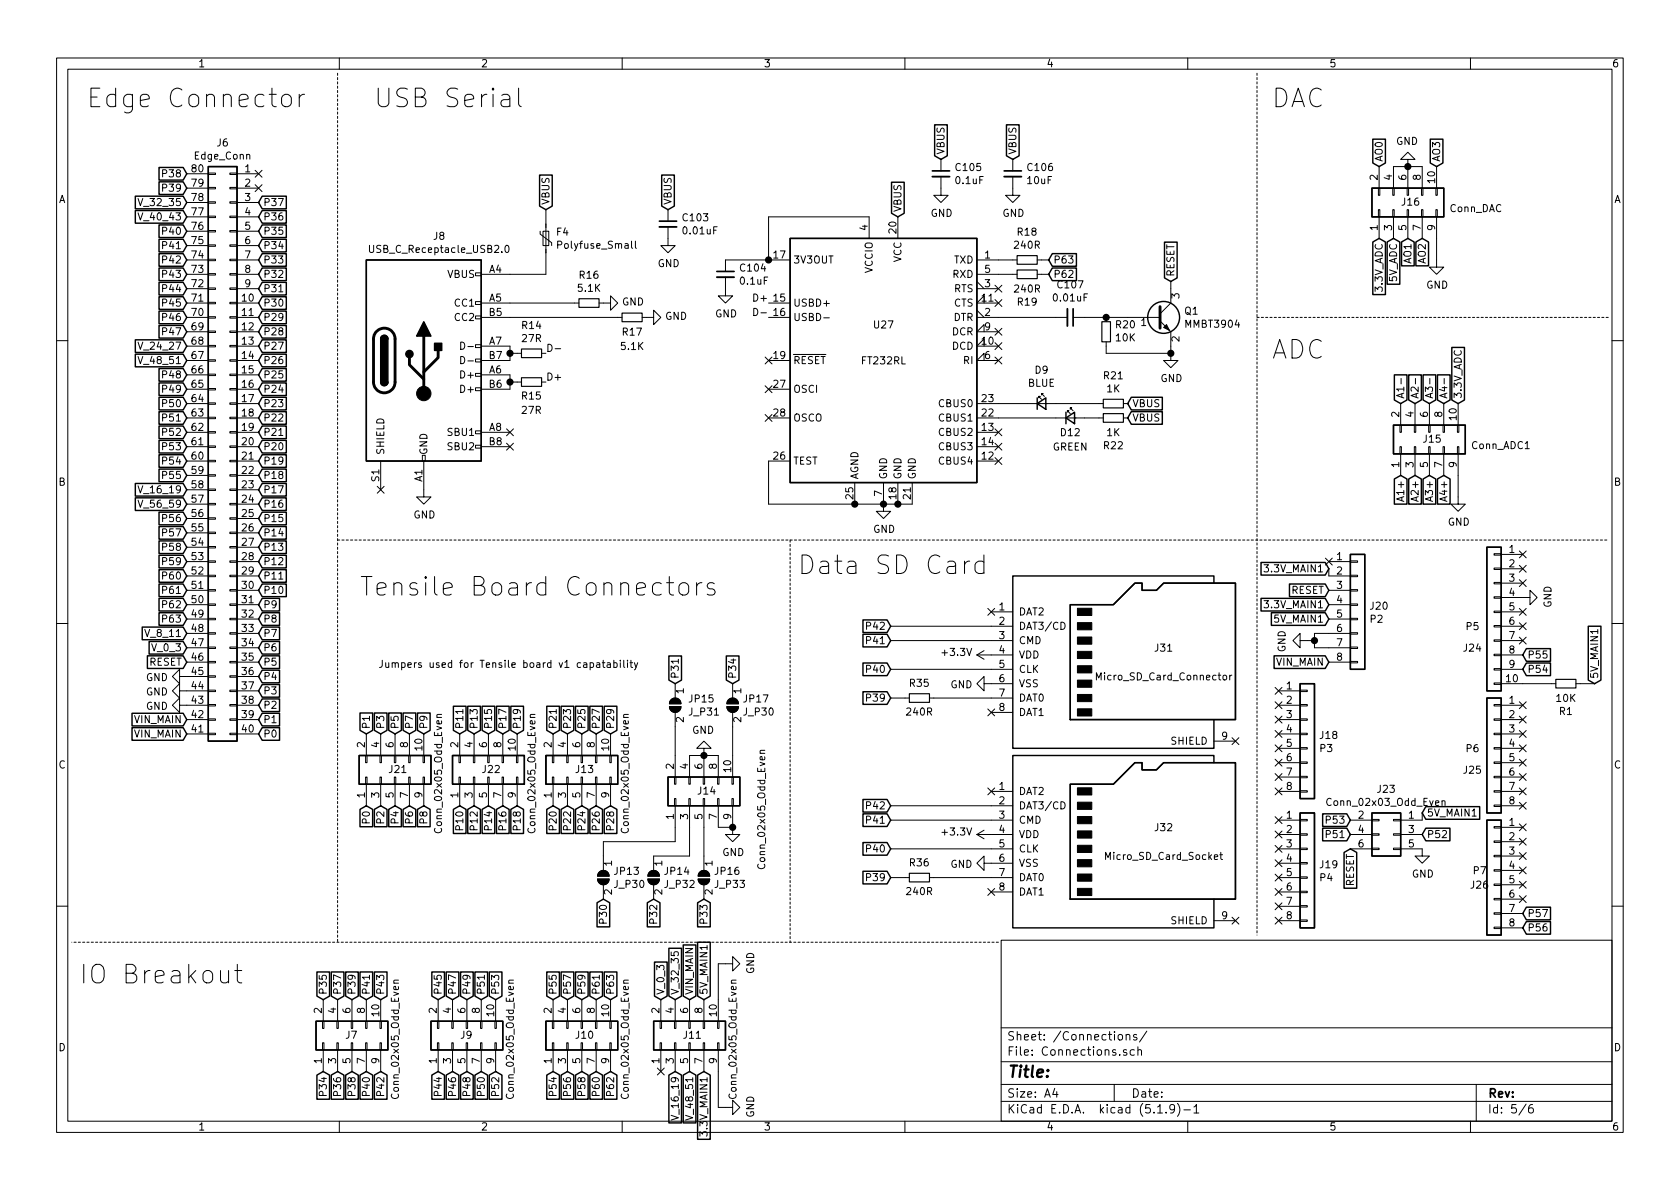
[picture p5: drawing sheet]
EESchema Schematic File Version 4
EELAYER 30 0
EELAYER END
$Descr A4 11693 8268
encoding utf-8
Sheet 5 6
Title ""
Date ""
Rev ""
Comp ""
Comment1 ""
Comment2 ""
Comment3 ""
Comment4 ""
$EndDescr
Text Notes 2600 750  0    129  ~ 0
USB Serial
Text Notes 550  6850 0    129  ~ 0
IO Breakout
Text GLabel 7050 1100 1    50   Input ~ 0
VBUS
$Comp
L power:GND #PWR?
U 1 1
P 7050 1300
AR Path="/60B76FA1/60B441E8" Ref="#PWR?"  Part="1" 
AR Path="/60BD9EA1/60B441E8" Ref="#PWR0149"  Part="1" 
F 0 "#PWR0149" H 7050 1050 50  0001 C CNN
F 1 "GND" H 7055 1127 50  0000 C CNN
F 2 "" H 7050 1300 50  0001 C CNN
F 3 "" H 7050 1300 50  0001 C CNN
	1    7050 1300
	1    0    0    -1  
$EndComp
$Comp
L Device:C_Small C?
U 1 1
P 7050 1200
AR Path="/60B76FA1/60B441E2" Ref="C?"  Part="1" 
AR Path="/60BD9EA1/60B441E2" Ref="C106"  Part="1" 
F 0 "C106" H 7142 1246 50  0000 L CNN
F 1 "10uF" H 7142 1155 50  0000 L CNN
F 2 "Capacitor_SMD:C_0603_1608Metric" H 7050 1200 50  0001 C CNN
F 3 "~" H 7050 1200 50  0001 C CNN
	1    7050 1200
	1    0    0    -1  
$EndComp
Text GLabel 6550 1100 1    50   Input ~ 0
VBUS
$Comp
L power:GND #PWR?
U 1 1
P 6550 1300
AR Path="/60B76FA1/60B441DB" Ref="#PWR?"  Part="1" 
AR Path="/60BD9EA1/60B441DB" Ref="#PWR0150"  Part="1" 
F 0 "#PWR0150" H 6550 1050 50  0001 C CNN
F 1 "GND" H 6555 1127 50  0000 C CNN
F 2 "" H 6550 1300 50  0001 C CNN
F 3 "" H 6550 1300 50  0001 C CNN
	1    6550 1300
	1    0    0    -1  
$EndComp
$Comp
L Device:C_Small C?
U 1 1
P 6550 1200
AR Path="/60B76FA1/60B441D5" Ref="C?"  Part="1" 
AR Path="/60BD9EA1/60B441D5" Ref="C105"  Part="1" 
F 0 "C105" H 6642 1246 50  0000 L CNN
F 1 "0.1uF" H 6642 1155 50  0000 L CNN
F 2 "Capacitor_SMD:C_0603_1608Metric" H 6550 1200 50  0001 C CNN
F 3 "~" H 6550 1200 50  0001 C CNN
	1    6550 1200
	1    0    0    -1  
$EndComp
Wire Wire Line
	7250 1900 7300 1900
Wire Wire Line
	7250 1800 7300 1800
$Comp
L Device:R_Small R?
U 1 1
P 3700 2650
AR Path="/60B76FA1/60B441CB" Ref="R?"  Part="1" 
AR Path="/60BD9EA1/60B441CB" Ref="R15"  Part="1" 
F 0 "R15" V 3600 2650 50  0000 C CNN
F 1 "27R" V 3500 2650 50  0000 C CNN
F 2 "Resistor_SMD:R_0603_1608Metric" H 3700 2650 50  0001 C CNN
F 3 "~" H 3700 2650 50  0001 C CNN
	1    3700 2650
	0    -1   -1   0   
$EndComp
$Comp
L Device:R_Small R?
U 1 1
P 3700 2450
AR Path="/60B76FA1/60B441C5" Ref="R?"  Part="1" 
AR Path="/60BD9EA1/60B441C5" Ref="R14"  Part="1" 
F 0 "R14" V 3504 2450 50  0000 C CNN
F 1 "27R" V 3595 2450 50  0000 C CNN
F 2 "Resistor_SMD:R_0603_1608Metric" H 3700 2450 50  0001 C CNN
F 3 "~" H 3700 2450 50  0001 C CNN
	1    3700 2450
	0    1    1    0   
$EndComp
Connection ~ 8150 2450
Wire Wire Line
	8150 2450 8150 2400
Wire Wire Line
	7700 2450 8150 2450
Wire Wire Line
	7700 2400 7700 2450
Wire Wire Line
	8150 1950 8150 2000
Wire Wire Line
	7350 2200 6950 2200
Connection ~ 7700 2200
Wire Wire Line
	7550 2200 7700 2200
Wire Wire Line
	7700 2200 7850 2200
$Comp
L power:GND #PWR?
U 1 1
P 8150 2450
AR Path="/60B76FA1/60B441B5" Ref="#PWR?"  Part="1" 
AR Path="/60BD9EA1/60B441B5" Ref="#PWR0151"  Part="1" 
F 0 "#PWR0151" H 8150 2200 50  0001 C CNN
F 1 "GND" H 8155 2277 50  0000 C CNN
F 2 "" H 8150 2450 50  0001 C CNN
F 3 "" H 8150 2450 50  0001 C CNN
	1    8150 2450
	1    0    0    -1  
$EndComp
$Comp
L Transistor_BJT:MMBT3904 Q?
U 1 1
P 8050 2200
AR Path="/60B76FA1/60B441AF" Ref="Q?"  Part="1" 
AR Path="/60BD9EA1/60B441AF" Ref="Q1"  Part="1" 
F 0 "Q1" H 8241 2246 50  0000 L CNN
F 1 "MMBT3904" H 8241 2155 50  0000 L CNN
F 2 "Package_TO_SOT_SMD:SOT-23" H 8250 2125 50  0001 L CIN
F 3 "https://www.onsemi.com/pub/Collateral/2N3903-D.PDF" H 8050 2200 50  0001 L CNN
	1    8050 2200
	1    0    0    -1  
$EndComp
$Comp
L Device:R_Small R?
U 1 1
P 7700 2300
AR Path="/60B76FA1/60B441A9" Ref="R?"  Part="1" 
AR Path="/60BD9EA1/60B441A9" Ref="R20"  Part="1" 
F 0 "R20" H 7641 2254 50  0000 R CNN
F 1 "10K" H 7641 2345 50  0000 R CNN
F 2 "Resistor_SMD:R_0603_1608Metric" H 7700 2300 50  0001 C CNN
F 3 "~" H 7700 2300 50  0001 C CNN
	1    7700 2300
	-1   0    0    1   
$EndComp
$Comp
L Device:C_Small C?
U 1 1
P 7450 2200
AR Path="/60B76FA1/60B441A3" Ref="C?"  Part="1" 
AR Path="/60BD9EA1/60B441A3" Ref="C107"  Part="1" 
F 0 "C107" V 7221 2200 50  0000 C CNN
F 1 "0.01uF" V 7312 2200 50  0000 C CNN
F 2 "Capacitor_SMD:C_0603_1608Metric" H 7450 2200 50  0001 C CNN
F 3 "~" H 7450 2200 50  0001 C CNN
	1    7450 2200
	0    1    1    0   
$EndComp
Wire Wire Line
	7050 1900 6950 1900
Wire Wire Line
	7050 1800 6950 1800
$Comp
L Device:R_Small R?
U 1 1
P 7150 1900
AR Path="/60B76FA1/60B4419B" Ref="R?"  Part="1" 
AR Path="/60BD9EA1/60B4419B" Ref="R19"  Part="1" 
F 0 "R19" V 6954 1900 50  0000 C CNN
F 1 "240R" V 7045 1900 50  0000 C CNN
F 2 "Resistor_SMD:R_0603_1608Metric" H 7150 1900 50  0001 C CNN
F 3 "~" H 7150 1900 50  0001 C CNN
	1    7150 1900
	0    1    -1   0   
$EndComp
$Comp
L Device:R_Small R?
U 1 1
P 7150 1800
AR Path="/60B76FA1/60B44195" Ref="R?"  Part="1" 
AR Path="/60BD9EA1/60B44195" Ref="R18"  Part="1" 
F 0 "R18" V 6954 1800 50  0000 C CNN
F 1 "240R" V 7045 1800 50  0000 C CNN
F 2 "Resistor_SMD:R_0603_1608Metric" H 7150 1800 50  0001 C CNN
F 3 "~" H 7150 1800 50  0001 C CNN
	1    7150 1800
	0    -1   1    0   
$EndComp
Wire Wire Line
	7650 2800 7350 2800
Wire Wire Line
	7650 2900 7550 2900
Text GLabel 7850 2800 2    50   Input ~ 0
VBUS
Text GLabel 7850 2900 2    50   Input ~ 0
VBUS
Wire Wire Line
	7350 2900 6950 2900
Wire Wire Line
	7150 2800 6950 2800
$Comp
L Device:R_Small R?
U 1 1
P 7750 2900
AR Path="/60B76FA1/60B44189" Ref="R?"  Part="1" 
AR Path="/60BD9EA1/60B44189" Ref="R22"  Part="1" 
F 0 "R22" V 7554 2900 50  0000 C CNN
F 1 "1K" V 7645 2900 50  0000 C CNN
F 2 "Resistor_SMD:R_0603_1608Metric" H 7750 2900 50  0001 C CNN
F 3 "~" H 7750 2900 50  0001 C CNN
	1    7750 2900
	0    1    -1   0   
$EndComp
$Comp
L Device:R_Small R?
U 1 1
P 7750 2800
AR Path="/60B76FA1/60B44183" Ref="R?"  Part="1" 
AR Path="/60BD9EA1/60B44183" Ref="R21"  Part="1" 
F 0 "R21" V 7554 2800 50  0000 C CNN
F 1 "1K" V 7645 2800 50  0000 C CNN
F 2 "Resistor_SMD:R_0603_1608Metric" H 7750 2800 50  0001 C CNN
F 3 "~" H 7750 2800 50  0001 C CNN
	1    7750 2800
	0    1    1    0   
$EndComp
$Comp
L Device:LED_Small D?
U 1 1
P 7450 2900
AR Path="/60B76FA1/60B4417D" Ref="D?"  Part="1" 
AR Path="/60BD9EA1/60B4417D" Ref="D12"  Part="1" 
F 0 "D12" H 7450 2800 50  0000 C CNN
F 1 "GREEN" H 7450 2700 50  0000 C CNN
F 2 "LED_SMD:LED_0603_1608Metric" V 7450 2900 50  0001 C CNN
F 3 "~" V 7450 2900 50  0001 C CNN
	1    7450 2900
	1    0    0    -1  
$EndComp
$Comp
L Device:LED_Small D?
U 1 1
P 7250 2800
AR Path="/60B76FA1/60B44177" Ref="D?"  Part="1" 
AR Path="/60BD9EA1/60B44177" Ref="D9"  Part="1" 
F 0 "D9" H 7250 3035 50  0000 C CNN
F 1 "BLUE" H 7250 2944 50  0000 C CNN
F 2 "LED_SMD:LED_0603_1608Metric" V 7250 2800 50  0001 C CNN
F 3 "~" V 7250 2800 50  0001 C CNN
	1    7250 2800
	1    0    0    -1  
$EndComp
NoConn ~ 5350 2500
NoConn ~ 5350 2700
NoConn ~ 5350 2900
Connection ~ 5950 3500
Wire Wire Line
	5350 3500 5950 3500
Wire Wire Line
	5350 3200 5350 3500
Wire Wire Line
	5950 3500 6150 3500
Wire Wire Line
	6250 3500 6350 3500
Connection ~ 6250 3500
Wire Wire Line
	6150 3500 6250 3500
Connection ~ 6150 3500
$Comp
L power:GND #PWR?
U 1 1
P 6150 3500
AR Path="/60B76FA1/60B44166" Ref="#PWR?"  Part="1" 
AR Path="/60BD9EA1/60B44166" Ref="#PWR0152"  Part="1" 
F 0 "#PWR0152" H 6150 3250 50  0001 C CNN
F 1 "GND" H 6155 3327 50  0000 C CNN
F 2 "" H 6150 3500 50  0001 C CNN
F 3 "" H 6150 3500 50  0001 C CNN
	1    6150 3500
	1    0    0    -1  
$EndComp
NoConn ~ 6950 3200
NoConn ~ 6950 3100
NoConn ~ 6950 3000
NoConn ~ 6950 2500
NoConn ~ 6950 2400
NoConn ~ 6950 2300
NoConn ~ 6950 2100
NoConn ~ 6950 2000
Text GLabel 4650 1450 1    50   Input ~ 0
VBUS
$Comp
L power:GND #PWR?
U 1 1
P 4650 1650
AR Path="/60B76FA1/60B44157" Ref="#PWR?"  Part="1" 
AR Path="/60BD9EA1/60B44157" Ref="#PWR0153"  Part="1" 
F 0 "#PWR0153" H 4650 1400 50  0001 C CNN
F 1 "GND" H 4655 1477 50  0000 C CNN
F 2 "" H 4650 1650 50  0001 C CNN
F 3 "" H 4650 1650 50  0001 C CNN
	1    4650 1650
	1    0    0    -1  
$EndComp
$Comp
L Device:C_Small C?
U 1 1
P 4650 1550
AR Path="/60B76FA1/60B44151" Ref="C?"  Part="1" 
AR Path="/60BD9EA1/60B44151" Ref="C103"  Part="1" 
F 0 "C103" H 4742 1596 50  0000 L CNN
F 1 "0.01uF" H 4742 1505 50  0000 L CNN
F 2 "Capacitor_SMD:C_0603_1608Metric" H 4650 1550 50  0001 C CNN
F 3 "~" H 4650 1550 50  0001 C CNN
	1    4650 1550
	1    0    0    -1  
$EndComp
Text GLabel 6250 1500 1    50   Input ~ 0
VBUS
Connection ~ 5350 1800
Wire Wire Line
	5350 1500 6050 1500
Wire Wire Line
	5350 1800 5350 1500
Wire Wire Line
	5050 1800 5350 1800
$Comp
L power:GND #PWR?
U 1 1
P 5050 2000
AR Path="/60B76FA1/60B44144" Ref="#PWR?"  Part="1" 
AR Path="/60BD9EA1/60B44144" Ref="#PWR0154"  Part="1" 
F 0 "#PWR0154" H 5050 1750 50  0001 C CNN
F 1 "GND" H 5055 1827 50  0000 C CNN
F 2 "" H 5050 2000 50  0001 C CNN
F 3 "" H 5050 2000 50  0001 C CNN
	1    5050 2000
	1    0    0    -1  
$EndComp
$Comp
L Device:C_Small C?
U 1 1
P 5050 1900
AR Path="/60B76FA1/60B4413E" Ref="C?"  Part="1" 
AR Path="/60BD9EA1/60B4413E" Ref="C104"  Part="1" 
F 0 "C104" H 5142 1946 50  0000 L CNN
F 1 "0.1uF" H 5142 1855 50  0000 L CNN
F 2 "Capacitor_SMD:C_0603_1608Metric" H 5050 1900 50  0001 C CNN
F 3 "~" H 5050 1900 50  0001 C CNN
	1    5050 1900
	1    0    0    -1  
$EndComp
$Comp
L Interface_USB:FT232RL U?
U 1 1
P 6150 2500
AR Path="/60B76FA1/60B44138" Ref="U?"  Part="1" 
AR Path="/60BD9EA1/60B44138" Ref="U27"  Part="1" 
F 0 "U27" H 6150 2750 50  0000 C CNN
F 1 "FT232RL" H 6150 2500 50  0000 C CNN
F 2 "Package_SO:SSOP-28_5.3x10.2mm_P0.65mm" H 7250 1600 50  0001 C CNN
F 3 "https://www.ftdichip.com/Support/Documents/DataSheets/ICs/DS_FT232R.pdf" H 6150 2500 50  0001 C CNN
	1    6150 2500
	1    0    0    -1  
$EndComp
Wire Wire Line
	3800 1450 3800 1550
Text GLabel 3800 1450 1    50   Input ~ 0
VBUS
Wire Wire Line
	3550 2650 3550 2600
Connection ~ 3550 2650
Wire Wire Line
	3550 2650 3600 2650
Wire Wire Line
	3550 2450 3550 2400
Connection ~ 3550 2450
Wire Wire Line
	3550 2450 3600 2450
NoConn ~ 3550 3000
NoConn ~ 3550 3100
NoConn ~ 2650 3400
$Comp
L power:GND #PWR?
U 1 1
P 2950 3400
AR Path="/60B76FA1/60B44125" Ref="#PWR?"  Part="1" 
AR Path="/60BD9EA1/60B44125" Ref="#PWR0155"  Part="1" 
F 0 "#PWR0155" H 2950 3150 50  0001 C CNN
F 1 "GND" H 2955 3227 50  0000 C CNN
F 2 "" H 2950 3400 50  0001 C CNN
F 3 "" H 2950 3400 50  0001 C CNN
	1    2950 3400
	1    0    0    -1  
$EndComp
Wire Wire Line
	3550 2700 3550 2650
Wire Wire Line
	3550 2500 3550 2450
$Comp
L power:GND #PWR?
U 1 1
P 4200 2100
AR Path="/60B76FA1/60B4411D" Ref="#PWR?"  Part="1" 
AR Path="/60BD9EA1/60B4411D" Ref="#PWR0156"  Part="1" 
F 0 "#PWR0156" H 4200 1850 50  0001 C CNN
F 1 "GND" V 4205 1972 50  0000 R CNN
F 2 "" H 4200 2100 50  0001 C CNN
F 3 "" H 4200 2100 50  0001 C CNN
	1    4200 2100
	0    -1   -1   0   
$EndComp
$Comp
L power:GND #PWR?
U 1 1
P 4500 2200
AR Path="/60B76FA1/60B44117" Ref="#PWR?"  Part="1" 
AR Path="/60BD9EA1/60B44117" Ref="#PWR0157"  Part="1" 
F 0 "#PWR0157" H 4500 1950 50  0001 C CNN
F 1 "GND" V 4505 2072 50  0000 R CNN
F 2 "" H 4500 2200 50  0001 C CNN
F 3 "" H 4500 2200 50  0001 C CNN
	1    4500 2200
	0    -1   -1   0   
$EndComp
Wire Wire Line
	3550 2100 4000 2100
Wire Wire Line
	3550 2200 4300 2200
$Comp
L Device:R_Small R?
U 1 1
P 4400 2200
AR Path="/60B76FA1/60B4410F" Ref="R?"  Part="1" 
AR Path="/60BD9EA1/60B4410F" Ref="R17"  Part="1" 
F 0 "R17" V 4500 2200 50  0000 C CNN
F 1 "5.1K" V 4600 2200 50  0000 C CNN
F 2 "Resistor_SMD:R_0603_1608Metric" H 4400 2200 50  0001 C CNN
F 3 "~" H 4400 2200 50  0001 C CNN
	1    4400 2200
	0    1    1    0   
$EndComp
$Comp
L Device:R_Small R?
U 1 1
P 4100 2100
AR Path="/60B76FA1/60B44109" Ref="R?"  Part="1" 
AR Path="/60BD9EA1/60B44109" Ref="R16"  Part="1" 
F 0 "R16" V 3904 2100 50  0000 C CNN
F 1 "5.1K" V 3995 2100 50  0000 C CNN
F 2 "Resistor_SMD:R_0603_1608Metric" H 4100 2100 50  0001 C CNN
F 3 "~" H 4100 2100 50  0001 C CNN
	1    4100 2100
	0    1    1    0   
$EndComp
Wire Wire Line
	3800 1900 3800 1750
Wire Wire Line
	3550 1900 3800 1900
$Comp
L Device:Polyfuse_Small F?
U 1 1
P 3800 1650
AR Path="/60B76FA1/60B44101" Ref="F?"  Part="1" 
AR Path="/60BD9EA1/60B44101" Ref="F4"  Part="1" 
F 0 "F4" H 3868 1696 50  0000 L CNN
F 1 "Polyfuse_Small" H 3868 1605 50  0000 L CNN
F 2 "Fuse:Fuse_0603_1608Metric" H 3850 1450 50  0001 L CNN
F 3 "~" H 3800 1650 50  0001 C CNN
	1    3800 1650
	1    0    0    -1  
$EndComp
$Comp
L Connector:USB_C_Receptacle_USB2.0 J?
U 1 1
P 2950 2500
AR Path="/60B76FA1/60B440FB" Ref="J?"  Part="1" 
AR Path="/60BD9EA1/60B440FB" Ref="J8"  Part="1" 
F 0 "J8" H 3057 3367 50  0000 C CNN
F 1 "USB_C_Receptacle_USB2.0" H 3057 3276 50  0000 C CNN
F 2 "Connector_USB:USB_C_Receptacle_Palconn_UTC16-G" H 3100 2500 50  0001 C CNN
F 3 "https://www.usb.org/sites/default/files/documents/usb_type-c.zip" H 3100 2500 50  0001 C CNN
	1    2950 2500
	1    0    0    -1  
$EndComp
$Comp
L Connector_Generic:Conn_02x05_Odd_Even J11
U 1 1
P 4800 7250
F 0 "J11" V 4850 7300 50  0000 R CNN
F 1 "Conn_02x05_Odd_Even" H 5250 6950 50  0000 R CNN
F 2 "Connector_IDC:IDC-Header_2x05_P2.54mm_Vertical" H 4800 7250 50  0001 C CNN
F 3 "~" H 4800 7250 50  0001 C CNN
	1    4800 7250
	0    -1   -1   0   
$EndComp
$Comp
L Connector_Generic:Conn_02x05_Odd_Even J10
U 1 1
P 4050 7250
F 0 "J10" V 4100 7300 50  0000 R CNN
F 1 "Conn_02x05_Odd_Even" H 4500 6950 50  0000 R CNN
F 2 "Connector_IDC:IDC-Header_2x05_P2.54mm_Vertical" H 4050 7250 50  0001 C CNN
F 3 "~" H 4050 7250 50  0001 C CNN
	1    4050 7250
	0    -1   -1   0   
$EndComp
$Comp
L Connector_Generic:Conn_02x05_Odd_Even J9
U 1 1
P 3250 7250
F 0 "J9" V 3300 7300 50  0000 R CNN
F 1 "Conn_02x05_Odd_Even" H 3700 6950 50  0000 R CNN
F 2 "Connector_IDC:IDC-Header_2x05_P2.54mm_Vertical" H 3250 7250 50  0001 C CNN
F 3 "~" H 3250 7250 50  0001 C CNN
	1    3250 7250
	0    -1   -1   0   
$EndComp
Text Notes 600  750  0    129  ~ 0
Edge Connector
Text Notes 2500 4150 0    129  ~ 0
Tensile Board Connectors
$Comp
L Connector_Generic:Conn_02x05_Odd_Even J7
U 1 1
P 2450 7250
F 0 "J7" V 2500 7300 50  0000 R CNN
F 1 "Conn_02x05_Odd_Even" H 2900 6950 50  0000 R CNN
F 2 "Connector_IDC:IDC-Header_2x05_P2.54mm_Vertical" H 2450 7250 50  0001 C CNN
F 3 "~" H 2450 7250 50  0001 C CNN
	1    2450 7250
	0    -1   -1   0   
$EndComp
Text Notes 4450 4650 2    50   ~ 0
Jumpers used for Tensile board v1 capatability
Wire Wire Line
	5100 5050 5100 5250
Wire Wire Line
	4700 5050 4700 5250
$Comp
L Jumper:SolderJumper_2_Open JP17
U 1 1
P 5100 4900
F 0 "JP17" V 5054 4968 50  0000 L CNN
F 1 "J_P30" V 5145 4968 50  0000 L CNN
F 2 "Jumper:SolderJumper-2_P1.3mm_Open_Pad1.0x1.5mm" H 5100 4900 50  0001 C CNN
F 3 "~" H 5100 4900 50  0001 C CNN
	1    5100 4900
	0    1    1    0   
$EndComp
$Comp
L Jumper:SolderJumper_2_Open JP15
U 1 1
P 4700 4900
F 0 "JP15" V 4654 4812 50  0000 R CNN
F 1 "J_P31" V 4745 4812 50  0000 R CNN
F 2 "Jumper:SolderJumper-2_P1.3mm_Open_Pad1.0x1.5mm" H 4700 4900 50  0001 C CNN
F 3 "~" H 4700 4900 50  0001 C CNN
	1    4700 4900
	0    -1   1    0   
$EndComp
Wire Wire Line
	4700 5850 4700 5750
Wire Wire Line
	4200 5850 4700 5850
Wire Wire Line
	4200 5950 4200 5850
Wire Wire Line
	4800 5950 4800 5750
Wire Wire Line
	4550 5950 4800 5950
Wire Wire Line
	4900 5950 4900 5750
$Comp
L Jumper:SolderJumper_2_Open JP14
U 1 1
P 4550 6100
F 0 "JP14" V 4504 6168 50  0000 L CNN
F 1 "J_P32" V 4595 6168 50  0000 L CNN
F 2 "Jumper:SolderJumper-2_P1.3mm_Open_Pad1.0x1.5mm" H 4550 6100 50  0001 C CNN
F 3 "~" H 4550 6100 50  0001 C CNN
	1    4550 6100
	0    1    1    0   
$EndComp
$Comp
L Jumper:SolderJumper_2_Open JP16
U 1 1
P 4900 6100
F 0 "JP16" V 4854 6168 50  0000 L CNN
F 1 "J_P33" V 4945 6168 50  0000 L CNN
F 2 "Jumper:SolderJumper-2_P1.3mm_Open_Pad1.0x1.5mm" H 4900 6100 50  0001 C CNN
F 3 "~" H 4900 6100 50  0001 C CNN
	1    4900 6100
	0    1    1    0   
$EndComp
Wire Wire Line
	4900 5250 5000 5250
Connection ~ 4900 5250
Wire Wire Line
	4800 5250 4900 5250
Connection ~ 5100 5750
Wire Wire Line
	5000 5750 5100 5750
$Comp
L power:GND #PWR0158
U 1 1
P 5100 5750
F 0 "#PWR0158" H 5100 5500 50  0001 C CNN
F 1 "GND" H 5105 5577 50  0000 C CNN
F 2 "" H 5100 5750 50  0001 C CNN
F 3 "" H 5100 5750 50  0001 C CNN
	1    5100 5750
	1    0    0    -1  
$EndComp
$Comp
L power:GND #PWR0159
U 1 1
P 4900 5250
F 0 "#PWR0159" H 4900 5000 50  0001 C CNN
F 1 "GND" H 4905 5077 50  0000 C CNN
F 2 "" H 4900 5250 50  0001 C CNN
F 3 "" H 4900 5250 50  0001 C CNN
	1    4900 5250
	-1   0    0    1   
$EndComp
$Comp
L Connector_Generic:Conn_02x05_Odd_Even J14
U 1 1
P 4900 5550
F 0 "J14" V 4950 5600 50  0000 R CNN
F 1 "Conn_02x05_Odd_Even" H 5250 5150 50  0000 R CNN
F 2 "Connector_IDC:IDC-Header_2x05_P2.54mm_Vertical" H 4900 5550 50  0001 C CNN
F 3 "~" H 4900 5550 50  0001 C CNN
	1    4900 5550
	0    -1   -1   0   
$EndComp
$Comp
L Connector_Generic:Conn_02x05_Odd_Even J13
U 1 1
P 4050 5400
F 0 "J13" V 4100 5450 50  0000 R CNN
F 1 "Conn_02x05_Odd_Even" H 4500 5100 50  0000 R CNN
F 2 "Connector_IDC:IDC-Header_2x05_P2.54mm_Vertical" H 4050 5400 50  0001 C CNN
F 3 "~" H 4050 5400 50  0001 C CNN
	1    4050 5400
	0    -1   -1   0   
$EndComp
$Comp
L Connector_Generic:Conn_02x05_Odd_Even J22
U 1 1
P 3400 5400
F 0 "J22" V 3450 5450 50  0000 R CNN
F 1 "Conn_02x05_Odd_Even" H 3850 5100 50  0000 R CNN
F 2 "Connector_IDC:IDC-Header_2x05_P2.54mm_Vertical" H 3400 5400 50  0001 C CNN
F 3 "~" H 3400 5400 50  0001 C CNN
	1    3400 5400
	0    -1   -1   0   
$EndComp
$Comp
L Connector_Generic:Conn_02x05_Odd_Even J21
U 1 1
P 2750 5400
F 0 "J21" V 2800 5450 50  0000 R CNN
F 1 "Conn_02x05_Odd_Even" H 3200 5100 50  0000 R CNN
F 2 "Connector_IDC:IDC-Header_2x05_P2.54mm_Vertical" H 2750 5400 50  0001 C CNN
F 3 "~" H 2750 5400 50  0001 C CNN
	1    2750 5400
	0    -1   -1   0   
$EndComp
Text GLabel 1300 4600 0    50   Input ~ 0
RESET
$Comp
L power:GND #PWR0160
U 1 1
P 1300 4700
F 0 "#PWR0160" H 1300 4450 50  0001 C CNN
F 1 "GND" V 1305 4572 50  0000 R CNN
F 2 "" H 1300 4700 50  0001 C CNN
F 3 "" H 1300 4700 50  0001 C CNN
	1    1300 4700
	0    1    1    0   
$EndComp
$Comp
L power:GND #PWR0161
U 1 1
P 1300 4800
F 0 "#PWR0161" H 1300 4550 50  0001 C CNN
F 1 "GND" V 1305 4672 50  0000 R CNN
F 2 "" H 1300 4800 50  0001 C CNN
F 3 "" H 1300 4800 50  0001 C CNN
	1    1300 4800
	0    1    1    0   
$EndComp
$Comp
L power:GND #PWR0162
U 1 1
P 1300 4900
F 0 "#PWR0162" H 1300 4650 50  0001 C CNN
F 1 "GND" V 1305 4772 50  0000 R CNN
F 2 "" H 1300 4900 50  0001 C CNN
F 3 "" H 1300 4900 50  0001 C CNN
	1    1300 4900
	0    1    1    0   
$EndComp
Text GLabel 1300 5000 0    50   Input ~ 0
VIN_MAIN
Text GLabel 1300 5100 0    50   Input ~ 0
VIN_MAIN
NoConn ~ 1800 1300
NoConn ~ 1800 1200
$Comp
L Connector_Generic:Conn_02x40_Counter_Clockwise J6
U 1 1
P 1600 3100
F 0 "J6" H 1650 5217 50  0000 C CNN
F 1 "Edge_Conn" H 1650 5126 50  0000 C CNN
F 2 "MAD_P2:P2_Edge_Conn" H 1600 3100 50  0001 C CNN
F 3 "~" H 1600 3100 50  0001 C CNN
	1    1600 3100
	-1   0    0    -1  
$EndComp
Wire Notes Line
	6950 6550 500  6550
Wire Notes Line
	2350 500  2350 6550
Wire Notes Line
	8750 500  8750 6500
$Comp
L power:GND #PWR0217
U 1 1
P 5050 7700
F 0 "#PWR0217" H 5050 7450 50  0001 C CNN
F 1 "GND" H 5055 7527 50  0000 C CNN
F 2 "" H 5050 7700 50  0001 C CNN
F 3 "" H 5050 7700 50  0001 C CNN
	1    5050 7700
	0    -1   -1   0   
$EndComp
$Comp
L power:GND #PWR0218
U 1 1
P 5050 6700
F 0 "#PWR0218" H 5050 6450 50  0001 C CNN
F 1 "GND" H 5055 6527 50  0000 C CNN
F 2 "" H 5050 6700 50  0001 C CNN
F 3 "" H 5050 6700 50  0001 C CNN
	1    5050 6700
	0    -1   -1   0   
$EndComp
Text GLabel 4800 6950 1    50   Input ~ 0
VIN_MAIN
$Comp
L Connector_Generic:Conn_02x05_Odd_Even J16
U 1 1
P 9800 1450
AR Path="/60BD9EA1/60DE4CD2" Ref="J16"  Part="1" 
AR Path="/60C11A52/60DE4CD2" Ref="J?"  Part="1" 
F 0 "J16" V 9850 1500 50  0000 R CNN
F 1 "Conn_DAC" V 9805 1162 50  0000 R CNN
F 2 "Connector_IDC:IDC-Header_2x05_P2.54mm_Vertical" H 9800 1450 50  0001 C CNN
F 3 "~" H 9800 1450 50  0001 C CNN
	1    9800 1450
	0    -1   -1   0   
$EndComp
Text GLabel 9600 1650 3    50   Input ~ 0
3.3V_ADC
$Comp
L power:GND #PWR?
U 1 1
P 10000 1800
AR Path="/609BFBB9/60DE4CD9" Ref="#PWR?"  Part="1" 
AR Path="/60C11A52/60DE4CD9" Ref="#PWR?"  Part="1" 
AR Path="/60BD9EA1/60DE4CD9" Ref="#PWR0219"  Part="1" 
F 0 "#PWR0219" H 10000 1550 50  0001 C CNN
F 1 "GND" H 10005 1627 50  0000 C CNN
F 2 "" H 10000 1800 50  0001 C CNN
F 3 "" H 10000 1800 50  0001 C CNN
	1    10000 1800
	1    0    0    -1  
$EndComp
$Comp
L power:GND #PWR?
U 1 1
P 9800 1150
AR Path="/609BFBB9/60DE4CE5" Ref="#PWR?"  Part="1" 
AR Path="/60C11A52/60DE4CE5" Ref="#PWR?"  Part="1" 
AR Path="/60BD9EA1/60DE4CE5" Ref="#PWR0220"  Part="1" 
F 0 "#PWR0220" H 9800 900 50  0001 C CNN
F 1 "GND" H 9805 977 50  0000 C CNN
F 2 "" H 9800 1150 50  0001 C CNN
F 3 "" H 9800 1150 50  0001 C CNN
	1    9800 1150
	-1   0    0    1   
$EndComp
Wire Wire Line
	9700 1150 9800 1150
Connection ~ 9800 1150
Wire Wire Line
	9800 1150 9900 1150
Text Notes 8850 750  0    129  ~ 0
DAC
$Comp
L Connector_Generic:Conn_02x05_Odd_Even J15
U 1 1
P 9950 3100
AR Path="/60BD9EA1/60E06871" Ref="J15"  Part="1" 
AR Path="/60C11A52/60E06871" Ref="J?"  Part="1" 
AR Path="/609BFBB9/60E06871" Ref="J?"  Part="1" 
F 0 "J15" V 10000 3150 50  0000 R CNN
F 1 "Conn_ADC1" V 9955 2812 50  0000 R CNN
F 2 "Connector_IDC:IDC-Header_2x05_P2.54mm_Vertical" H 9950 3100 50  0001 C CNN
F 3 "~" H 9950 3100 50  0001 C CNN
	1    9950 3100
	0    -1   -1   0   
$EndComp
$Comp
L power:GND #PWR?
U 1 1
P 10150 3450
AR Path="/609BFBB9/60E0688D" Ref="#PWR?"  Part="1" 
AR Path="/60BD9EA1/60E0688D" Ref="#PWR0221"  Part="1" 
F 0 "#PWR0221" H 10150 3200 50  0001 C CNN
F 1 "GND" H 10155 3277 50  0000 C CNN
F 2 "" H 10150 3450 50  0001 C CNN
F 3 "" H 10150 3450 50  0001 C CNN
	1    10150 3450
	1    0    0    -1  
$EndComp
Text GLabel 10150 2800 1    50   Input ~ 0
3.3V_ADC
Text Notes 8850 2500 0    129  ~ 0
ADC
Wire Notes Line
	8750 2200 11200 2200
Text GLabel 9750 3300 3    50   Input ~ 0
A1+
Text GLabel 9750 2800 1    50   Input ~ 0
A1-
Text GLabel 9850 3300 3    50   Input ~ 0
A2+
Text GLabel 9950 3300 3    50   Input ~ 0
A3+
Text GLabel 10050 3300 3    50   Input ~ 0
A4+
Text GLabel 9850 2800 1    50   Input ~ 0
A2-
Text GLabel 9950 2800 1    50   Input ~ 0
A3-
Text GLabel 10050 2800 1    50   Input ~ 0
A4-
$Comp
L Connector_Generic:Conn_01x08 J20
U 1 1
P 9450 4200
F 0 "J20" H 9530 4192 50  0000 L CNN
F 1 "P2" H 9530 4101 50  0000 L CNN
F 2 "Connector_PinSocket_2.54mm:PinSocket_1x08_P2.54mm_Vertical" H 9450 4200 50  0001 C CNN
F 3 "~" H 9450 4200 50  0001 C CNN
	1    9450 4200
	1    0    0    -1  
$EndComp
$Comp
L Connector_Generic:Conn_01x08 J18
U 1 1
P 9100 5100
F 0 "J18" H 9180 5092 50  0000 L CNN
F 1 "P3" H 9180 5001 50  0000 L CNN
F 2 "Connector_PinSocket_2.54mm:PinSocket_1x08_P2.54mm_Vertical" H 9100 5100 50  0001 C CNN
F 3 "~" H 9100 5100 50  0001 C CNN
	1    9100 5100
	1    0    0    -1  
$EndComp
$Comp
L Connector_Generic:Conn_01x08 J19
U 1 1
P 9100 6000
F 0 "J19" H 9180 5992 50  0000 L CNN
F 1 "P4" H 9180 5901 50  0000 L CNN
F 2 "Connector_PinSocket_2.54mm:PinSocket_1x08_P2.54mm_Vertical" H 9100 6000 50  0001 C CNN
F 3 "~" H 9100 6000 50  0001 C CNN
	1    9100 6000
	1    0    0    -1  
$EndComp
$Comp
L Connector_Generic:Conn_01x08 J26
U 1 1
P 10400 6050
F 0 "J26" H 10500 5950 50  0000 C CNN
F 1 "P7" H 10500 6050 50  0000 C CNN
F 2 "Connector_PinSocket_2.54mm:PinSocket_1x08_P2.54mm_Vertical" H 10400 6050 50  0001 C CNN
F 3 "~" H 10400 6050 50  0001 C CNN
	1    10400 6050
	-1   0    0    -1  
$EndComp
$Comp
L Connector_Generic:Conn_01x10 J24
U 1 1
P 10400 4250
F 0 "J24" H 10550 4000 50  0000 C CNN
F 1 "P5" H 10550 4150 50  0000 C CNN
F 2 "Connector_PinSocket_2.54mm:PinSocket_1x10_P2.54mm_Vertical" H 10400 4250 50  0001 C CNN
F 3 "~" H 10400 4250 50  0001 C CNN
	1    10400 4250
	-1   0    0    -1  
$EndComp
$Comp
L Connector_Generic:Conn_02x03_Odd_Even J23
U 1 1
P 9700 5800
F 0 "J23" H 9750 6117 50  0000 C CNN
F 1 "Conn_02x03_Odd_Even" H 9750 6026 50  0000 C CNN
F 2 "Connector_PinSocket_2.54mm:PinSocket_2x03_P2.54mm_Vertical" H 9700 5800 50  0001 C CNN
F 3 "~" H 9700 5800 50  0001 C CNN
	1    9700 5800
	-1   0    0    -1  
$EndComp
Wire Notes Line
	2350 3750 11200 3750
NoConn ~ 9250 3900
$Comp
L power:GND #PWR0236
U 1 1
P 9100 4450
F 0 "#PWR0236" H 9100 4200 50  0001 C CNN
F 1 "GND" H 9105 4277 50  0000 C CNN
F 2 "" H 9100 4450 50  0001 C CNN
F 3 "" H 9100 4450 50  0001 C CNN
	1    9100 4450
	0    1    1    0   
$EndComp
Wire Wire Line
	9250 4500 9150 4500
Wire Wire Line
	9150 4500 9150 4450
Wire Wire Line
	9150 4450 9100 4450
Wire Wire Line
	9250 4400 9150 4400
Wire Wire Line
	9150 4400 9150 4450
Connection ~ 9150 4450
Text GLabel 9250 4600 0    50   Input ~ 0
VIN_MAIN
NoConn ~ 8900 4800
NoConn ~ 8900 4900
NoConn ~ 8900 5000
NoConn ~ 8900 5100
NoConn ~ 8900 5200
NoConn ~ 8900 5300
NoConn ~ 8900 5400
NoConn ~ 8900 5500
NoConn ~ 8900 5700
NoConn ~ 8900 5800
NoConn ~ 8900 5900
NoConn ~ 8900 6000
NoConn ~ 8900 6100
NoConn ~ 8900 6200
NoConn ~ 8900 6300
NoConn ~ 8900 6400
NoConn ~ 10600 5750
NoConn ~ 10600 5850
NoConn ~ 10600 5950
NoConn ~ 10600 6050
NoConn ~ 10600 6150
NoConn ~ 10600 6250
NoConn ~ 10600 5600
NoConn ~ 10600 5500
NoConn ~ 10600 5400
NoConn ~ 10600 5300
NoConn ~ 10600 5200
NoConn ~ 10600 5100
NoConn ~ 10600 5000
$Comp
L Device:R_Small R?
U 1 1
P 10900 4750
AR Path="/60B76FA1/60AF985C" Ref="R?"  Part="1" 
AR Path="/60BD9EA1/60AF985C" Ref="R1"  Part="1" 
F 0 "R1" V 10704 4750 50  0000 C CNN
F 1 "10K" V 10795 4750 50  0000 C CNN
F 2 "Resistor_SMD:R_0603_1608Metric" H 10900 4750 50  0001 C CNN
F 3 "~" H 10900 4750 50  0001 C CNN
	1    10900 4750
	0    1    -1   0   
$EndComp
Wire Wire Line
	11000 4750 11100 4750
$Comp
L Connector_Generic:Conn_01x08 J25
U 1 1
P 10400 5200
F 0 "J25" H 10550 5050 50  0000 C CNN
F 1 "P6" H 10550 5200 50  0000 C CNN
F 2 "Connector_PinSocket_2.54mm:PinSocket_1x08_P2.54mm_Vertical" H 10400 5200 50  0001 C CNN
F 3 "~" H 10400 5200 50  0001 C CNN
	1    10400 5200
	-1   0    0    -1  
$EndComp
NoConn ~ 10600 3850
NoConn ~ 10600 3950
NoConn ~ 10600 4050
NoConn ~ 10600 4250
NoConn ~ 10600 4350
NoConn ~ 10600 4450
Wire Wire Line
	10600 4750 10800 4750
NoConn ~ 10600 4900
$Comp
L power:GND #PWR0237
U 1 1
P 10600 4150
F 0 "#PWR0237" H 10600 3900 50  0001 C CNN
F 1 "GND" H 10605 3977 50  0000 C CNN
F 2 "" H 10600 4150 50  0001 C CNN
F 3 "" H 10600 4150 50  0001 C CNN
	1    10600 4150
	0    -1   -1   0   
$EndComp
$Comp
L power:GND #PWR0238
U 1 1
P 9900 5900
F 0 "#PWR0238" H 9900 5650 50  0001 C CNN
F 1 "GND" H 9905 5727 50  0000 C CNN
F 2 "" H 9900 5900 50  0001 C CNN
F 3 "" H 9900 5900 50  0001 C CNN
	1    9900 5900
	1    0    0    -1  
$EndComp
Wire Wire Line
	5050 7700 5000 7700
Wire Wire Line
	5000 7700 5000 7450
Wire Wire Line
	5050 6700 5000 6700
Wire Wire Line
	5000 6700 5000 6950
Wire Wire Line
	10150 3450 10150 3300
Text GLabel 4900 6950 1    50   Input ~ 0
5V_MAIN1
Text GLabel 4900 7450 3    50   Input ~ 0
3.3V_MAIN1
Text GLabel 9250 4300 0    50   Input ~ 0
5V_MAIN1
Text GLabel 11100 4750 1    50   Input ~ 0
5V_MAIN1
Text GLabel 9250 3950 0    50   Input ~ 0
3.3V_MAIN1
Text GLabel 9250 4200 0    50   Input ~ 0
3.3V_MAIN1
Wire Wire Line
	9250 3950 9250 4000
Text GLabel 9900 5650 2    50   Input ~ 0
5V_MAIN1
Wire Wire Line
	9900 5650 9900 5700
$Comp
L Connector:Micro_SD_Card J?
U 1 1
P 7800 4550
AR Path="/609BFBB9/612055B5" Ref="J?"  Part="1" 
AR Path="/60BD9EA1/612055B5" Ref="J31"  Part="1" 
F 0 "J31" H 8100 4600 50  0000 C CNN
F 1 "Micro_SD_Card_Connector" H 8100 4400 50  0000 C CNN
F 2 "Tensile_Board:WM26501" H 8950 4850 50  0001 C CNN
F 3 "http://katalog.we-online.de/em/datasheet/693072010801.pdf" H 7800 4550 50  0001 C CNN
	1    7800 4550
	1    0    0    -1  
$EndComp
$Comp
L power:+3.3V #PWR?
U 1 1
P 6900 4550
AR Path="/609BFBB9/612055BB" Ref="#PWR?"  Part="1" 
AR Path="/60BD9EA1/612055BB" Ref="#PWR0194"  Part="1" 
F 0 "#PWR0194" H 6900 4400 50  0001 C CNN
F 1 "+3.3V" V 6915 4678 50  0000 L CNN
F 2 "" H 6900 4550 50  0001 C CNN
F 3 "" H 6900 4550 50  0001 C CNN
	1    6900 4550
	0    -1   -1   0   
$EndComp
$Comp
L power:GND #PWR?
U 1 1
P 6900 4750
AR Path="/609BFBB9/612055C1" Ref="#PWR?"  Part="1" 
AR Path="/60BD9EA1/612055C1" Ref="#PWR0195"  Part="1" 
F 0 "#PWR0195" H 6900 4500 50  0001 C CNN
F 1 "GND" V 6905 4622 50  0000 R CNN
F 2 "" H 6900 4750 50  0001 C CNN
F 3 "" H 6900 4750 50  0001 C CNN
	1    6900 4750
	0    1    1    0   
$EndComp
NoConn ~ 8600 5150
NoConn ~ 6900 4950
NoConn ~ 6900 4250
$Comp
L Device:R_Small R?
U 1 1
P 6400 4850
AR Path="/609BFBB9/612055CA" Ref="R?"  Part="1" 
AR Path="/60BD9EA1/612055CA" Ref="R35"  Part="1" 
F 0 "R35" V 6500 4850 50  0000 C CNN
F 1 "240R" V 6300 4850 50  0000 C CNN
F 2 "Resistor_SMD:R_0603_1608Metric" H 6400 4850 50  0001 C CNN
F 3 "~" H 6400 4850 50  0001 C CNN
	1    6400 4850
	0    -1   -1   0   
$EndComp
Wire Wire Line
	6200 4850 6300 4850
Wire Wire Line
	6500 4850 6900 4850
Wire Wire Line
	6200 4650 6900 4650
Wire Wire Line
	6200 4450 6900 4450
Wire Wire Line
	6200 4350 6900 4350
Text Notes 5550 4000 0    129  ~ 0
Data SD Card
$Comp
L Connector:Micro_SD_Card J?
U 1 1
P 7800 5800
AR Path="/609BFBB9/6120B790" Ref="J?"  Part="1" 
AR Path="/60BD9EA1/6120B790" Ref="J32"  Part="1" 
F 0 "J32" H 8100 5850 50  0000 C CNN
F 1 "Micro_SD_Card_Socket" H 8100 5650 50  0000 C CNN
F 2 "Connector_Card:microSD_HC_Hirose_DM3D-SF" H 8950 6100 50  0001 C CNN
F 3 "http://katalog.we-online.de/em/datasheet/693072010801.pdf" H 7800 5800 50  0001 C CNN
	1    7800 5800
	1    0    0    -1  
$EndComp
$Comp
L power:+3.3V #PWR?
U 1 1
P 6900 5800
AR Path="/609BFBB9/6120B796" Ref="#PWR?"  Part="1" 
AR Path="/60BD9EA1/6120B796" Ref="#PWR0196"  Part="1" 
F 0 "#PWR0196" H 6900 5650 50  0001 C CNN
F 1 "+3.3V" V 6915 5928 50  0000 L CNN
F 2 "" H 6900 5800 50  0001 C CNN
F 3 "" H 6900 5800 50  0001 C CNN
	1    6900 5800
	0    -1   -1   0   
$EndComp
$Comp
L power:GND #PWR?
U 1 1
P 6900 6000
AR Path="/609BFBB9/6120B79C" Ref="#PWR?"  Part="1" 
AR Path="/60BD9EA1/6120B79C" Ref="#PWR0197"  Part="1" 
F 0 "#PWR0197" H 6900 5750 50  0001 C CNN
F 1 "GND" V 6905 5872 50  0000 R CNN
F 2 "" H 6900 6000 50  0001 C CNN
F 3 "" H 6900 6000 50  0001 C CNN
	1    6900 6000
	0    1    1    0   
$EndComp
NoConn ~ 8600 6400
NoConn ~ 6900 6200
NoConn ~ 6900 5500
$Comp
L Device:R_Small R?
U 1 1
P 6400 6100
AR Path="/609BFBB9/6120B7A5" Ref="R?"  Part="1" 
AR Path="/60BD9EA1/6120B7A5" Ref="R36"  Part="1" 
F 0 "R36" V 6500 6100 50  0000 C CNN
F 1 "240R" V 6300 6100 50  0000 C CNN
F 2 "Resistor_SMD:R_0603_1608Metric" H 6400 6100 50  0001 C CNN
F 3 "~" H 6400 6100 50  0001 C CNN
	1    6400 6100
	0    -1   -1   0   
$EndComp
Wire Wire Line
	6200 6100 6300 6100
Wire Wire Line
	6500 6100 6900 6100
Wire Wire Line
	6200 5900 6900 5900
Wire Wire Line
	6200 5700 6900 5700
Wire Wire Line
	6200 5600 6900 5600
Wire Notes Line
	5500 3750 5500 6550
Text GLabel 1800 5100 2    50   Input ~ 0
P0
Text GLabel 1800 5000 2    50   Input ~ 0
P1
Text GLabel 1800 4900 2    50   Input ~ 0
P2
Text GLabel 1800 4800 2    50   Input ~ 0
P3
Text GLabel 1800 4700 2    50   Input ~ 0
P4
Text GLabel 1800 4600 2    50   Input ~ 0
P5
Text GLabel 1800 4500 2    50   Input ~ 0
P6
Text GLabel 1800 4400 2    50   Input ~ 0
P7
Text GLabel 1800 4300 2    50   Input ~ 0
P8
Text GLabel 1800 4200 2    50   Input ~ 0
P9
Text GLabel 1800 4100 2    50   Input ~ 0
P10
Text GLabel 1800 4000 2    50   Input ~ 0
P11
Text GLabel 1800 3900 2    50   Input ~ 0
P12
Text GLabel 1800 3800 2    50   Input ~ 0
P13
Text GLabel 1800 3700 2    50   Input ~ 0
P14
Text GLabel 1800 3600 2    50   Input ~ 0
P15
Text GLabel 1800 3500 2    50   Input ~ 0
P16
Text GLabel 1800 3400 2    50   Input ~ 0
P17
Text GLabel 1800 3300 2    50   Input ~ 0
P18
Text GLabel 1800 3200 2    50   Input ~ 0
P19
Text GLabel 1800 3100 2    50   Input ~ 0
P20
Text GLabel 1800 3000 2    50   Input ~ 0
P21
Text GLabel 1800 2900 2    50   Input ~ 0
P22
Text GLabel 1800 2800 2    50   Input ~ 0
P23
Text GLabel 1800 2700 2    50   Input ~ 0
P24
Text GLabel 1800 2600 2    50   Input ~ 0
P25
Text GLabel 1800 2500 2    50   Input ~ 0
P26
Text GLabel 1800 2400 2    50   Input ~ 0
P27
Text GLabel 1800 2300 2    50   Input ~ 0
P28
Text GLabel 1800 2200 2    50   Input ~ 0
P29
Text GLabel 1800 2100 2    50   Input ~ 0
P30
Text GLabel 1800 2000 2    50   Input ~ 0
P31
Text GLabel 1800 1900 2    50   Input ~ 0
P32
Text GLabel 1800 1800 2    50   Input ~ 0
P33
Text GLabel 1800 1700 2    50   Input ~ 0
P34
Text GLabel 1800 1600 2    50   Input ~ 0
P35
Text GLabel 1800 1500 2    50   Input ~ 0
P36
Text GLabel 1800 1400 2    50   Input ~ 0
P37
Text GLabel 1300 1200 0    50   Input ~ 0
P38
Text GLabel 1300 1300 0    50   Input ~ 0
P39
Text GLabel 1300 1600 0    50   Input ~ 0
P40
Text GLabel 1300 1700 0    50   Input ~ 0
P41
Text GLabel 1300 1800 0    50   Input ~ 0
P42
Text GLabel 1300 1900 0    50   Input ~ 0
P43
Text GLabel 1300 2000 0    50   Input ~ 0
P44
Text GLabel 1300 2100 0    50   Input ~ 0
P45
Text GLabel 1300 2200 0    50   Input ~ 0
P46
Text GLabel 1300 2300 0    50   Input ~ 0
P47
Text GLabel 1300 2600 0    50   Input ~ 0
P48
Text GLabel 1300 2700 0    50   Input ~ 0
P49
Text GLabel 1300 2800 0    50   Input ~ 0
P50
Text GLabel 1300 2900 0    50   Input ~ 0
P51
Text GLabel 1300 3000 0    50   Input ~ 0
P52
Text GLabel 1300 3100 0    50   Input ~ 0
P53
Text GLabel 1300 3200 0    50   Input ~ 0
P54
Text GLabel 1300 3300 0    50   Input ~ 0
P55
Text GLabel 1300 3600 0    50   Input ~ 0
P56
Text GLabel 1300 3700 0    50   Input ~ 0
P57
Text GLabel 1300 3800 0    50   Input ~ 0
P58
Text GLabel 1300 3900 0    50   Input ~ 0
P59
Text GLabel 1300 4000 0    50   Input ~ 0
P60
Text GLabel 1300 4100 0    50   Input ~ 0
P61
Text GLabel 1300 4200 0    50   Input ~ 0
P62
Text GLabel 1300 4300 0    50   Input ~ 0
P63
Text GLabel 1300 4500 0    50   Input ~ 0
V_0_3
Text GLabel 1300 4400 0    50   Input ~ 0
V_8_11
Text GLabel 1300 2400 0    50   Input ~ 0
V_24_27
Text GLabel 1300 1400 0    50   Input ~ 0
V_32_35
Text GLabel 1300 2500 0    50   Input ~ 0
V_48_51
Text GLabel 1300 3500 0    50   Input ~ 0
V_56_59
Text GLabel 1300 3400 0    50   Input ~ 0
V_16_19
Text GLabel 1300 1500 0    50   Input ~ 0
V_40_43
Text GLabel 2550 5600 3    50   Input ~ 0
P0
Text GLabel 2550 5100 1    50   Input ~ 0
P1
Text GLabel 2650 5600 3    50   Input ~ 0
P2
Text GLabel 2650 5100 1    50   Input ~ 0
P3
Text GLabel 2750 5600 3    50   Input ~ 0
P4
Text GLabel 2750 5100 1    50   Input ~ 0
P5
Text GLabel 2850 5600 3    50   Input ~ 0
P6
Text GLabel 2850 5100 1    50   Input ~ 0
P7
Text GLabel 2950 5600 3    50   Input ~ 0
P8
Text GLabel 2950 5100 1    50   Input ~ 0
P9
Text GLabel 3200 5600 3    50   Input ~ 0
P10
Text GLabel 3200 5100 1    50   Input ~ 0
P11
Text GLabel 3300 5600 3    50   Input ~ 0
P12
Text GLabel 3300 5100 1    50   Input ~ 0
P13
Text GLabel 3400 5600 3    50   Input ~ 0
P14
Text GLabel 3400 5100 1    50   Input ~ 0
P15
Text GLabel 3500 5600 3    50   Input ~ 0
P16
Text GLabel 3500 5100 1    50   Input ~ 0
P17
Text GLabel 3600 5600 3    50   Input ~ 0
P18
Text GLabel 3600 5100 1    50   Input ~ 0
P19
Text GLabel 3850 5600 3    50   Input ~ 0
P20
Text GLabel 3850 5100 1    50   Input ~ 0
P21
Text GLabel 3950 5600 3    50   Input ~ 0
P22
Text GLabel 3950 5100 1    50   Input ~ 0
P23
Text GLabel 4050 5600 3    50   Input ~ 0
P24
Text GLabel 4050 5100 1    50   Input ~ 0
P25
Text GLabel 4150 5600 3    50   Input ~ 0
P26
Text GLabel 4150 5100 1    50   Input ~ 0
P27
Text GLabel 4250 5600 3    50   Input ~ 0
P28
Text GLabel 4250 5100 1    50   Input ~ 0
P29
Text GLabel 4200 6250 3    50   Input ~ 0
P30
Text GLabel 4700 4750 1    50   Input ~ 0
P31
Text GLabel 4550 6250 3    50   Input ~ 0
P32
Text GLabel 4900 6250 3    50   Input ~ 0
P33
Text GLabel 2250 7450 3    50   Input ~ 0
P34
Text GLabel 2250 6950 1    50   Input ~ 0
P35
Text GLabel 2350 7450 3    50   Input ~ 0
P36
Text GLabel 2350 6950 1    50   Input ~ 0
P37
Text GLabel 2450 7450 3    50   Input ~ 0
P38
Text GLabel 2450 6950 1    50   Input ~ 0
P39
Text GLabel 2550 7450 3    50   Input ~ 0
P40
Text GLabel 2550 6950 1    50   Input ~ 0
P41
Text GLabel 2650 7450 3    50   Input ~ 0
P42
Text GLabel 2650 6950 1    50   Input ~ 0
P43
Text GLabel 3050 7450 3    50   Input ~ 0
P44
Text GLabel 3050 6950 1    50   Input ~ 0
P45
Text GLabel 3150 7450 3    50   Input ~ 0
P46
Text GLabel 3150 6950 1    50   Input ~ 0
P47
Text GLabel 3250 7450 3    50   Input ~ 0
P48
Text GLabel 3250 6950 1    50   Input ~ 0
P49
Text GLabel 3350 7450 3    50   Input ~ 0
P50
Text GLabel 3350 6950 1    50   Input ~ 0
P51
Text GLabel 3450 7450 3    50   Input ~ 0
P52
Text GLabel 3450 6950 1    50   Input ~ 0
P53
Text GLabel 3850 7450 3    50   Input ~ 0
P54
Text GLabel 3850 6950 1    50   Input ~ 0
P55
Text GLabel 3950 7450 3    50   Input ~ 0
P56
Text GLabel 3950 6950 1    50   Input ~ 0
P57
Text GLabel 4050 7450 3    50   Input ~ 0
P58
Text GLabel 4050 6950 1    50   Input ~ 0
P59
Text GLabel 4150 7450 3    50   Input ~ 0
P60
Text GLabel 4150 6950 1    50   Input ~ 0
P61
Text GLabel 4250 7450 3    50   Input ~ 0
P62
Text GLabel 4250 6950 1    50   Input ~ 0
P63
Text GLabel 4600 6950 1    50   Input ~ 0
V_0_3
Text GLabel 4700 7450 3    50   Input ~ 0
V_16_19
Text GLabel 4700 6950 1    50   Input ~ 0
V_32_35
Text GLabel 4800 7450 3    50   Input ~ 0
V_48_51
NoConn ~ 4600 7450
Text GLabel 5100 4750 1    50   Input ~ 0
P34
$Comp
L Jumper:SolderJumper_2_Open JP13
U 1 1
P 4200 6100
F 0 "JP13" V 4154 6168 50  0000 L CNN
F 1 "J_P30" V 4245 6168 50  0000 L CNN
F 2 "Jumper:SolderJumper-2_P1.3mm_Open_Pad1.0x1.5mm" H 4200 6100 50  0001 C CNN
F 3 "~" H 4200 6100 50  0001 C CNN
	1    4200 6100
	0    1    1    0   
$EndComp
Text Label 3800 2450 0    50   ~ 0
D-
Text Label 3800 2650 0    50   ~ 0
D+
Text Label 5350 2100 2    50   ~ 0
D+
Text Label 5350 2200 2    50   ~ 0
D-
Text GLabel 7300 1800 2    50   Input ~ 0
P63
Text GLabel 7300 1900 2    50   Input ~ 0
P62
Text GLabel 8150 1950 1    50   Input ~ 0
RESET
Text GLabel 9800 1650 3    50   Input ~ 0
AO1
Text GLabel 10000 1150 1    50   Input ~ 0
AO3
Text GLabel 9900 1650 3    50   Input ~ 0
AO2
Text GLabel 9250 4100 0    50   Input ~ 0
RESET
Text GLabel 10600 4550 2    50   Input ~ 0
P55
Text GLabel 10600 4650 2    50   Input ~ 0
P54
Text GLabel 10600 6350 2    50   Input ~ 0
P57
Text GLabel 10600 6450 2    50   Input ~ 0
P56
Text GLabel 9900 5800 2    50   Input ~ 0
P52
Text GLabel 9400 5900 3    50   Input ~ 0
RESET
Text GLabel 9400 5800 0    50   Input ~ 0
P51
Text GLabel 9400 5700 0    50   Input ~ 0
P53
Text GLabel 6200 4350 0    50   Input ~ 0
P42
Text GLabel 6200 4450 0    50   Input ~ 0
P41
Text GLabel 6200 4650 0    50   Input ~ 0
P40
Text GLabel 6200 4850 0    50   Input ~ 0
P39
Text GLabel 6200 5600 0    50   Input ~ 0
P42
Text GLabel 6200 5700 0    50   Input ~ 0
P41
Text GLabel 6200 5900 0    50   Input ~ 0
P40
Text GLabel 6200 6100 0    50   Input ~ 0
P39
Text GLabel 9700 1650 3    50   Input ~ 0
5V_ADC
Text GLabel 9600 1150 1    50   Input ~ 0
AO0
Wire Wire Line
	10000 1650 10000 1800
$EndSCHEMATC
